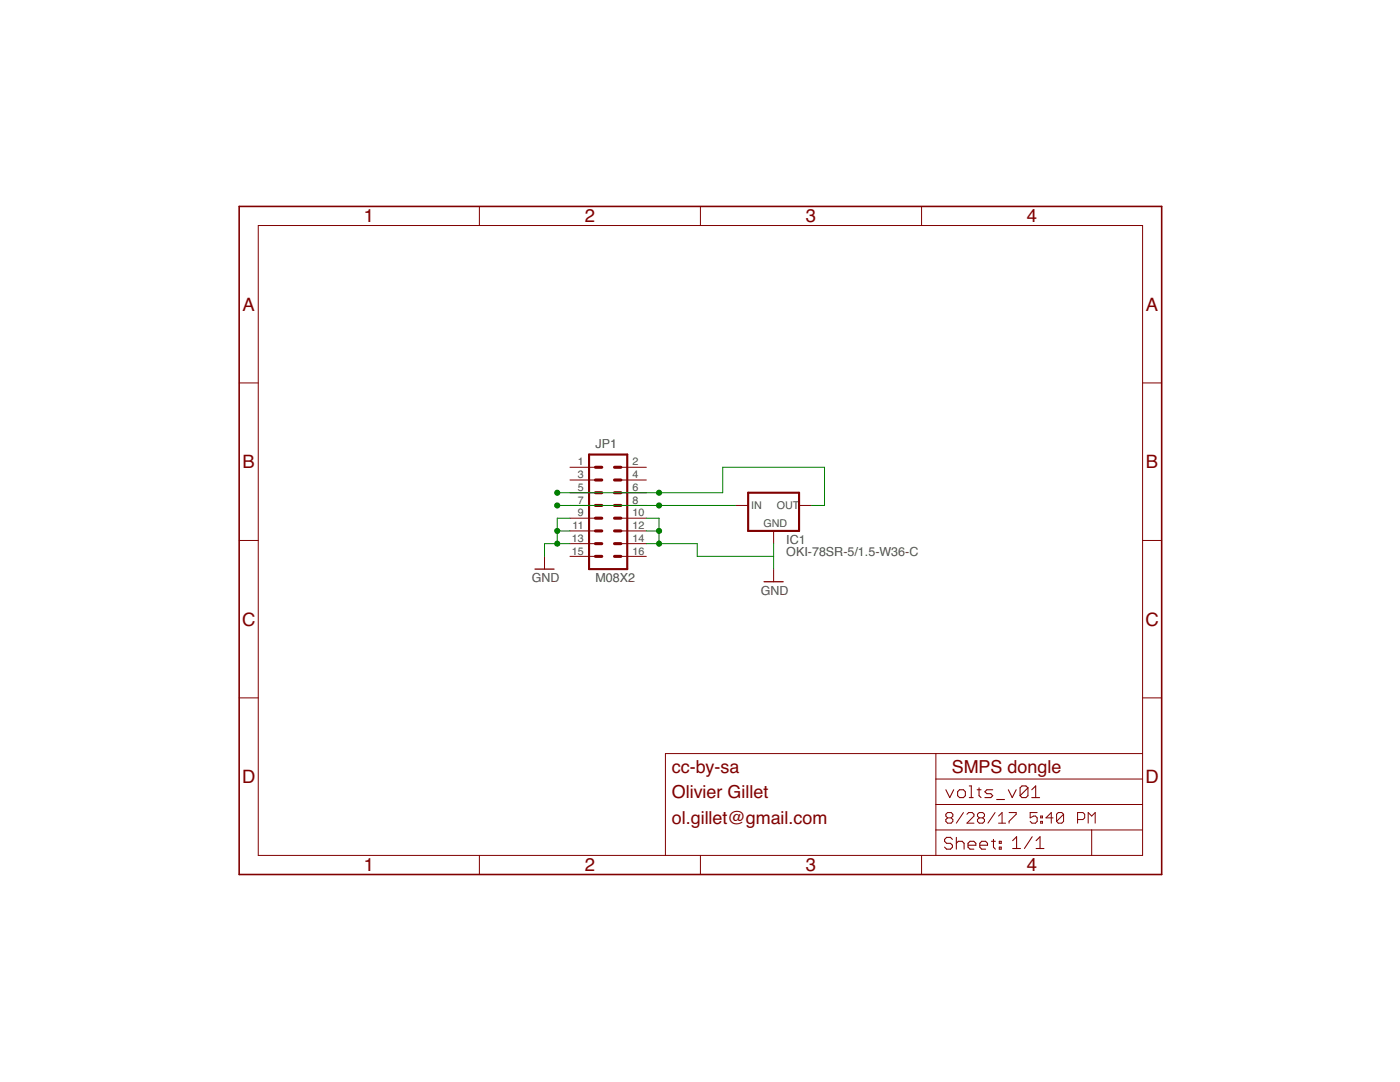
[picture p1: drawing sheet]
<svg xmlns="http://www.w3.org/2000/svg" width="279mm" height="216mm" viewBox="0 0 279 216" stroke-linecap="round" stroke-linejoin="round" font-family="sans-serif">
<g fill="none" stroke="#800000" stroke-width=".61">
<path d="M118.8 98.3h1.3M118.8 95.8h1.3M118.8 93.2h1.3M122.6 98.3h1.3M122.6 95.8h1.3M122.6 93.2h1.3M118.8 103.4h1.3M118.8 100.9h1.3M118.8 105.9h1.3M118.8 108.5h1.3M118.8 111h1.3M122.6 103.4h1.3"/>
<path d="M122.6 100.9h1.3M122.6 105.9h1.3M122.6 108.5h1.3M122.6 111h1.3"/>
</g>
<path d="M117.6 90.7h7.6v22.9h-7.6zM149.3 98.3h10.2v7.6h-10.2z" fill="none" stroke="#800000" stroke-width=".42"/>
<g fill="none" stroke="#800000" stroke-width=".2">
<path d="M51.5 45h176.5v125.7h-176.5zM95.7 41.2v3.8M139.8 41.2v3.8M183.9 41.2v3.8M47.7 76.4h3.8M228 76.4h3.8M113.7 93.2h5.1M113.7 95.8h5.1M113.7 98.3h5.1M123.9 93.2h5.1M123.9 95.8h5.1M123.9 98.3h5.1"/>
<path d="M47.7 107.8h3.8M108.7 111v2.6M113.7 100.9h5.1M113.7 103.4h5.1M113.7 105.9h5.1M113.7 108.5h5.1M113.7 111h5.1M123.9 100.9h5.1M123.9 103.4h5.1M123.9 105.9h5.1M123.9 108.5h5.1M123.9 111h5.1"/>
<path d="M146.8 100.9h2.5M154.4 105.9v2.6M154.4 113.6v2.5M159.5 100.9h2.5M228 107.8h3.8M47.7 139.3h3.8M228 139.3h3.8M186.8 150.4v20.3M186.8 155.4h41.2M228 150.4h-95.2v20.3M95.7 170.7v3.8M139.8 170.7v3.8"/>
<path d="M183.9 170.7v3.8M186.8 165.6h41.2M186.8 160.5h41.2M189.1 163.2l-.3-.4v-.3l.3-.4h.7l.4 .4v.3l-.4 .4M189.1 163.2l-.3 .3v.4l.3 .4h.7l.4-.4v-.4l-.4-.3M189.1 163.2h.7M192.3 162.1l-1.4 2.2M193 162.5l.3-.4h.7l.4 .4v.3l-1.4 1.5h1.4M195.4 163.2l-.3-.4v-.3l.3-.4h.7l.4 .4v.3l-.4 .4M195.4 163.2l-.3 .3v.4l.3 .4h.7l.4-.4v-.4l-.4-.3M195.4 163.2h.7M198.6 162.1l-1.4 2.2"/>
<path d="M199.3 164.3h1.4M199.3 162.8l.7-.7v2.2M201.4 162.1h1.4v.4l-1.4 1.4v.4M207 162.1h-1.4v1.1l.7-.4h.4l.3 .4v.7l-.3 .4h-.7l-.4-.4M207.7 163.9h.3v.4h-.3zM207.7 162.8h.3v.4h-.3zM210.2 163.2h-1.5l1.1-1.1v2.2M212.3 162.5l-.4-.4h-.7l-.3 .4v1.4M212.3 162.5v1.4l-.4 .4h-.7l-.3-.4M212.3 162.5l-1.4 1.4M215.1 163.5h1l.4-.3v-.7l-.4-.4h-1v2.2M217.2 164.3v-2.2l.7 .7 .7-.7v2.2"/>
<path d="M217.9 165.6v5.1"/>
</g>
<path d="M106.8 113.6h3.8M152.5 116.1h3.8" fill="none" stroke="#800000" stroke-width=".25"/>
<g fill="none" stroke="#800000" stroke-width=".21">
<path d="M188.8 157.6l.7 1.6 .8-1.6M191.5 157.6h.8l.4 .4v.8l-.4 .4h-.8l-.4-.4v-.8zM193.4 159.2h.8M193.4 156.8h.4v2.4M195 157.6h.8M195.4 157.2v1.6l.4 .4M198.1 157.6h-1.1l-.4 .4 .4 .4h.7l.4 .4-.4 .4h-1.1M198.9 159.5h1.6M201.2 157.6l.8 1.6 .8-1.6M205.1 157.2v1.6l-.4 .4h-.7l-.4-.4M205.1 157.2l-.4-.4h-.7l-.4 .4v1.6M205.1 157.2l-1.5 1.6"/>
<path d="M205.9 159.2h1.6M205.9 157.6l.8-.8v2.4M190.1 167.5l-.4-.4h-.8l-.4 .4v.4l.4 .4h.8l.4 .4v.3l-.4 .4h-.8l-.4-.4M190.9 167.1v2.3M190.9 168.3l.3-.4h.8l.4 .4v1.1M193.2 168.7h1.6v-.4l-.4-.4h-.8l-.4 .4v.7l.4 .4h.8M195.5 168.7h1.6v-.4l-.4-.4h-.8l-.4 .4v.7l.4 .4h.8M197.9 167.9h.7M198.3 167.5v1.5l.3 .4M199.4 167.9h.4v.4h-.4zM199.4 169h.4v.4h-.4zM202.1 167.7l.8-.7v2.3"/>
<path d="M202.1 169.3h1.6M206 167l-1.6 2.3M206.8 169.3h1.5M206.8 167.7l.8-.7v2.3"/>
</g>
<path d="M47.7 41.2h184.1v133.3h-184.1z" fill="none" stroke="#800000" stroke-width=".32"/>
<path d="M111.2 98.3h33v-5.1h20.3v7.7h-2.5M111.2 100.9h35.6M111.2 105.9h2.5M113.7 108.5h-5v2.5M113.7 103.4h-2.5v5.1M129 108.5h10.1v2.5h15.3M129 103.4h2.5v5.1M129 105.9h2.5M154.4 108.5v5.1" fill="none" stroke="#008000" stroke-width=".2"/>
<g fill="#008000" stroke="#008000" stroke-width=".2">
<circle cx="111.2" cy="100.9" r=".51"/>
<circle cx="131.5" cy="100.9" r=".51"/>
<circle cx="111.2" cy="98.3" r=".51"/>
<circle cx="131.5" cy="98.3" r=".51"/>
<circle cx="131.5" cy="105.9" r=".51"/>
<circle cx="131.5" cy="108.5" r=".51"/>
<circle cx="111.2" cy="108.5" r=".51"/>
<circle cx="111.2" cy="105.9" r=".51"/>
</g>
<g font-size="3.7" fill="#800000">
<text x="72.6" y="44.4">1</text>
<text x="116.7" y="44.4">2</text>
<text x="160.8" y="44.4">3</text>
<text x="205" y="44.4">4</text>
<text x="48.4" y="62">A</text>
<text x="228.7" y="62">A</text>
<text x="48.4" y="93.4">B</text>
<text x="228.7" y="93.4">B</text>
<text x="48.3" y="124.8">C</text>
<text x="228.6" y="124.8">C</text>
<text x="48.3" y="156.3">D</text>
<text x="228.6" y="156.3">D</text>
<text x="72.6" y="173.9">1</text>
<text x="116.7" y="173.9">2</text>
<text x="160.8" y="173.9">3</text>
<text x="205" y="173.9">4</text>
</g>
<g font-size="3.6" fill="#800000">
<text x="134.1" y="154.2">cc-by-sa</text>
<text x="189.9" y="154.2">SMPS dongle</text>
<text x="134.1" y="159.3">Olivier Gillet</text>
<text x="134.1" y="164.3">ol.gillet@gmail.com</text>
</g>
<g font-size="2.5" fill="#505050">
<text x="118.8" y="89.4">JP1</text>
<text x="156.9" y="111">OKI-78SR-5/1.5-W36-C</text>
<text x="156.9" y="108.5">IC1</text>
<text x="106.1" y="116.1">GND</text>
<text x="118.8" y="116.1">M08X2</text>
<text x="151.8" y="118.6">GND</text>
</g>
<g font-size="2.1" fill="#505050">
<text x="115.3" y="92.9">1</text>
<text x="115.3" y="95.4">3</text>
<text x="126.3" y="92.9">2</text>
<text x="126.3" y="95.4">4</text>
<text x="115.3" y="98">5</text>
<text x="115.3" y="100.5">7</text>
<text x="126.3" y="98">6</text>
<text x="126.3" y="100.5">8</text>
<text x="149.9" y="101.5">IN</text>
<text x="155" y="101.5">OUT</text>
<text x="114.3" y="105.6">11</text>
<text x="115.3" y="103">9</text>
<text x="126.3" y="103">10</text>
<text x="126.3" y="105.6">12</text>
<text x="152.4" y="105.2">GND</text>
<text x="114.1" y="108.1">13</text>
<text x="114.1" y="110.7">15</text>
<text x="126.3" y="108.1">14</text>
<text x="126.3" y="110.7">16</text>
</g>
</svg>
